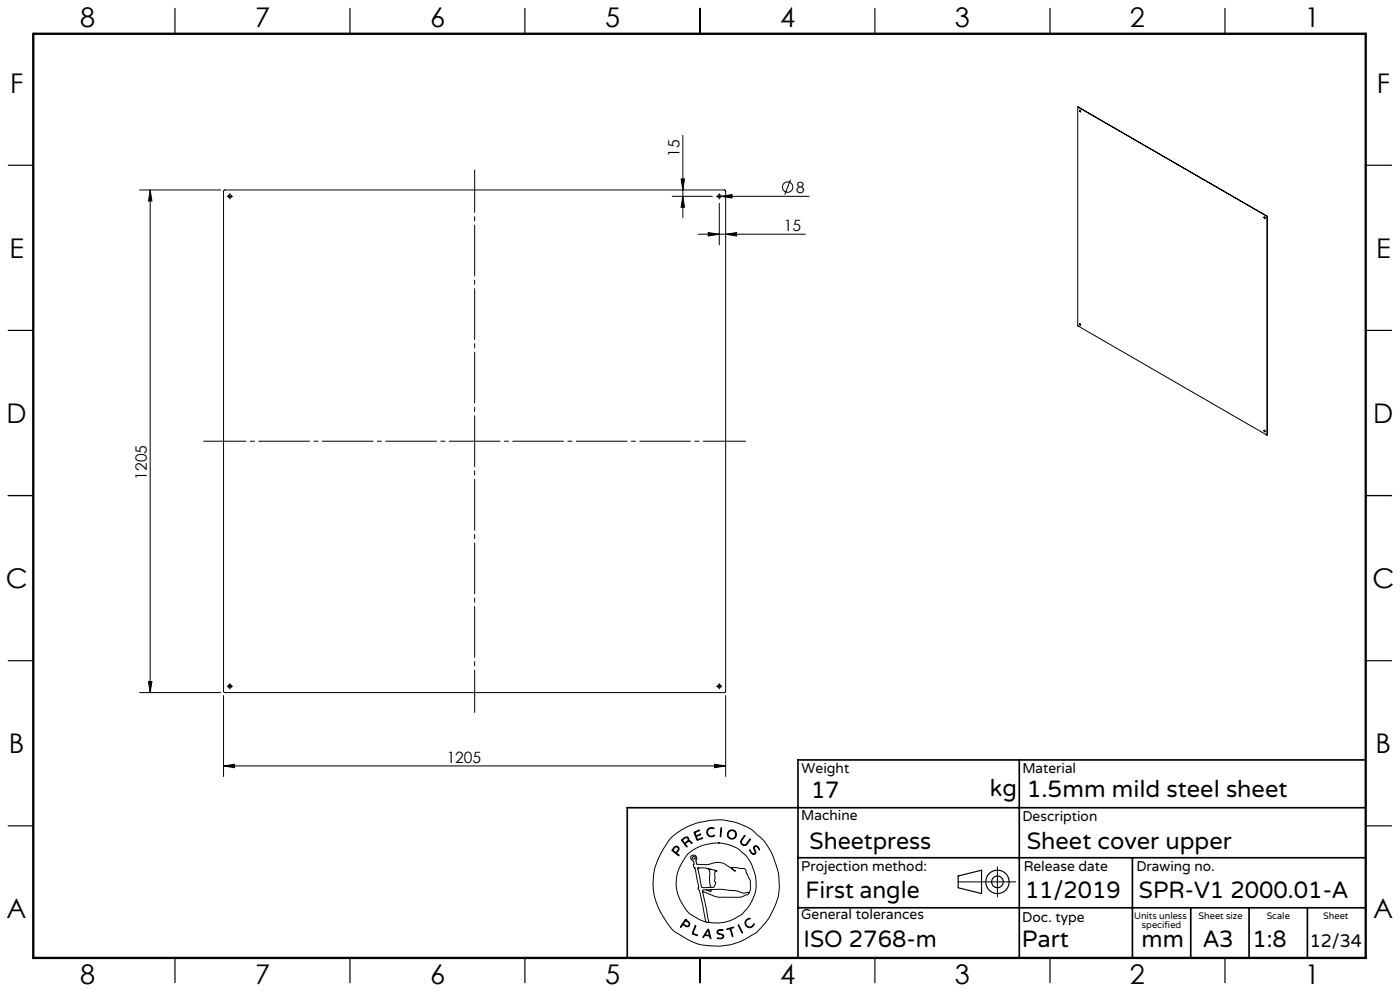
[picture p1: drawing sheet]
<svg xmlns="http://www.w3.org/2000/svg" width="420mm" height="297mm" viewBox="0 0 420 297" stroke-linecap="round" stroke-linejoin="round" font-family="sans-serif">
<g fill="none" stroke="#000" stroke-width=".3">
<path d="M323.5 32.1l-.1 65.5 56.6 32.8 .1-65.4M323.5 32.1l56.5 32.7M323.5 32.1h-.1M323.5 32.1h.1M323.5 32.1l56.5 32.6M323.9 33.1l.3 .4M41.9 56.9h24.3M45 56.9l.6 3.4h-1zM45 56.9v150.7M67.2 57h150.4v150.5h-150.4zM68.2 58.8h.1M68.7 58.8h.6"/>
<path d="M69 58v.2M69 58.5v.7M69 59.5v.2M69.6 58.8h.2M201.7 58.8h12M204.3 53.6h1.1l-.5 3.3zM204.9 40.6v24.6M204.9 58.8l.5 3.3h-1.1zM215 58.8h.2M215.3 58.8h27.4M215.8 58v.2M215.8 58.5v.7"/>
<path d="M215.8 59.5v.2M216.3 58.8l3.3-.5v1zM237.2 53.9l-1.8 4.4M209.4 70.2h32.2M212.5 69.7l3.3 .5-3.3 .5zM215.8 60.9v12.5M217.7 70.2l3.3-.5v1zM379.3 65l.3 .5M380 64.8l.1 .2M380 64.7l.2 .3M380 64.7v.1M380.2 65h-.1"/>
<path d="M380.2 65v65.2M323.9 97l.3 .4M379.2 129l.3 .1v.3zM379.3 128.9l.3 .5M380.2 130.2v.1M380.2 130.2l-.1 .1M41.9 207.6h24.3M44.6 204.3h1l-.6 3.3zM67.1 208.5v24.2M68.2 205.7h.1M68.7 205.7h.6M69 204.9v.1"/>
<path d="M69 205.3v.7M69 206.3v.2M69.6 205.7h.2M215 205.7h.2M215.5 205.7h.6M215.8 204.9v.1M215.8 205.3v.7M215.8 206.3v.2M216.4 205.7h.2M217.7 208.5v24.2M67.1 229.5l3.3-.4v1zM67.1 229.5h150.6"/>
<path d="M214.4 229.1l3.3 .4-3.3 .6zM201.3 251.1l2.8-2.2 4.5-2.1 4.8-1 3.2-.1 3.7 .7 3.3 1.2 2 1.1 2.8 2.4 1.5 1.8 1.8 3.2 1.8 5.3 .3 3.5-.2 3-.8 2.8-1.7 3.7-1.8 2.5a16.5 16.5 0 0 1-6.7 5l-3.3 1.2-2.9 .4h-3.4l-2.9-.4-3.7-1.5-3.8-2.3-1.1-.9-1.2-1.6-2.3-3.7-1.2-2.8-.6-2.2-.3-3.1 .3-3.5 .9-3.2 2-4zM202 254.1l.7-.5 .6 .1 .4 .6-.1 .6a.64 .64 0 0 0-.3 1.1l.4 .5-1.7-1.2a.52 .52 0 0 1-.4-.5 .52 .52 0 0 1 .4-.6zM202.4 254l.4-.2 .5 .1 .2 .5-.2 .4a.73 .73 0 0 1-.7 .6 .73 .73 0 0 1-.7-.7zM204.5 251.6l1.1-.7h.6l.4 .3 .1 .8 .6 .2 .3 .5-.8-.5-.6 .2a.61 .61 0 0 0-.6 .5 .61 .61 0 0 0 .5 .7l-.1 .3-1.5-2zM204.8 251.7l.8-.6h.6l.2 .6-.5 .6a.52 .52 0 0 1-.6 .3 .52 .52 0 0 1-.4-.5zM208.2 249.4l1.7-.6-1 .5a.57 .57 0 0 0-.2 .9 .57 .57 0 0 0 .9 0l.6-.2-.8 .5a.46 .46 0 0 0-.5 .4 .46 .46 0 0 0 .3 .5l.1 .2 1.5-.5-1.7 .7zM212.3 248.5l.8-.5 1 .2 .1 .2-.9-.2-.7 .3-.3 .5v.7l.1 .4 .6 .4 1.3-.2a.53 .53 0 0 1-.3 .5 .53 .53 0 0 1-.5 0l-.9-.2-.4-.4-.2-1zM215.5 252.6l2.7 .4 3 1.2 2.3 1.9 .9 1.2 1.3 2.2 1.1 3.8-.1 3.5-.8 2.5a11.7 11.7 0 0 1-8.9 7.2l-2.6 .1-1.7-.2M215.5 252.6l-4.1 .6-3.4 1.5-2.1 1.8-2.1 3.5-.5 1.4-.4 2 .1 3 .9 2.9 2 3.4a9.1 9.1 0 0 0 4 2.9l1.9 .8M215.5 252.6h.1M216.3 248.1h.2v.6l-.2 1.9-.2 .2z"/>
<path d="M223.3 250.5l.1-.1 .1 .2-1.1 1.6 .2 .7 .7 .3a3.3 3.3 0 0 0 1.7-1.7v.2l-1 1.5-.4 .2-.7-.1-.6-.5-.1-.6zM224.9 254.7l.7 .9 .5 .3 .4-.3-.4-1.4 .2-.6h.9l.7 1-.1 .1-.9-1-.5 .1-.1 .4 .5 1.4-.6 .5-.9-.5zM299.2 259.8v9M205.6 275.6l-1.4 2-.1 .2h.2a.69 .69 0 0 1 .6-.6 .69 .69 0 0 1 .8 .4l.9 .1 .3-.9-1.3-1.2M205.6 275.6h.1M205.6 275.9l-.3 .5M205.7 275.9l1 .9-.1 .6-.6 .1a.7 .7 0 0 1-.9-.9l.2-.2M205.7 275.9h.1M208.5 277.5l.2-.1v.2l-.5 1.4a.56 .56 0 0 0-.2 .7 .56 .56 0 0 0 .7 .3l.5 .4-1.6-.6zM209.3 260.2l2.3-.1 3.1 .8 .4 .3a.35 .35 0 0 0-.5-.2 .35 .35 0 0 0-.1 .5v1.8l-.2 .7 .4 .8-.4 1-.5 .2h-2.6a.85 .85 0 0 1-.8-.2 .85 .85 0 0 1-.1-.9zM209.4 260.1h.1M210.8 267.2l1.9 9.2"/>
<path d="M210.8 267.2l3.7 1.5 1.3 .2h6.3l2.1-.8 .4-.3M211.8 276.4h.9M211.9 266.7h-1.1v.5M212.1 260.2a2.12 2.12 0 0 1 .8 2.7v1.9l.3 .9-.3 .2M212.3 278.6l.1-.1a4.3 4.3 0 0 1 .9 2.6v.2h-.2a.74 .74 0 0 0-.8-.8l-.2-.1a.82 .82 0 0 0-1.1 .6l-.1-.3zM212.3 278.9l.4 .9a.4 .4 0 0 1-.1 .6 .4 .4 0 0 1-.6-.2l-.4-.1zM212.4 278.9h.1M212.7 276.4h.1M213 260.6h.1M213.3 266.6l3.2-.1 4.2 .4 2.3 .8 1.1-.2a.3 .3 0 0 1 .4-.1 .3 .3 0 0 1 .1 .4M213.3 266.6v.6l-1.4-.5M213.3 266.6l-1.4 .1"/>
<path d="M215.3 278.9l.6-.3 1 .1v.2h-1.4l-.2 .6 .3 .2 1.4 .5 .1 .5-.2 .4-.6 .3-1.1-.2h1.1l.6-.5-.3-.5-1.4-.5-.1-.4zM218 278.4l2.1-.5-.8 .4 .5 2.4-.8-2.3-.8 .2zM221.5 277.2l1.2 2.2v.2zM221.5 277.1h.1M224 275.6l.7-.4 .3 .1-.8 .4-.4 .6v.6l.5 .7 .9 .2 .9-.9a.41 .41 0 0 1 .1 .5 .41 .41 0 0 1-.4 .2l-1 .5-.9-.5-.4-1.1zM224.6 267.8l.5-1.4v-2.3l-1.7-3.8-3.9-.3 .3 .5 .8 .6h-.1l-3.1-2.2-1.7-.5-3.6 .7-3-.1-.3-.9 .3-.8-.3-.7-.6-.3-.7 .1-.3 .4v.4l1 1.1-.1 1.4 .4 .5 1.1 5.4-.2 .8 .4 .4 .3 1.1 1.7 8.5M287.4 264.3h17.3"/>
<circle cx="324" cy="33.4" r=".23"/>
<circle cx="69" cy="58.8" r=".49"/>
<circle cx="215.8" cy="58.8" r=".49"/>
<circle cx="236.3" cy="56.1" r="1.55"/>
<circle cx="379.4" cy="65.3" r=".23"/>
<circle cx="324" cy="97.3" r=".23"/>
<circle cx="69" cy="205.7" r=".49"/>
<circle cx="215.8" cy="205.7" r=".49"/>
<circle cx="208.1" cy="257.1" r=".44"/>
<circle cx="219.5" cy="250.1" r="1.17"/>
<circle cx="219.6" cy="250.1" r="1.38"/>
</g>
<g fill="none" stroke="#000" stroke-width=".35">
<path d="M52.5 2.5v7.5M105 2.5v7.5M157.5 2.5v7.5M210 2.5v7.5M262.5 2.5v7.5M315 2.5v7.5M367.5 2.5v7.5M2.5 49.5h7.5M410 49.5h7.5M2.5 99h7.5M410 99h7.5M2.5 148.5h7.5"/>
<path d="M410 148.5h7.5M2.5 198h7.5M410 198h7.5M2.5 247.5h7.5M410 247.5h7.5M287.4 262.5l7.1-1.7v7l-7.1-1.7zM52.5 287v7.5M105 287v7.5M157.5 287v7.5M210 287v7.5M262.5 287v7.5M315 287v7.5"/>
<path d="M367.5 287v7.5"/>
<circle cx="299.2" cy="264.3" r="3.5"/>
<circle cx="299.2" cy="264.3" r="1.75"/>
</g>
<path d="M61.1 132.2h162.6M142.4 213.5v-162.6" fill="none" stroke="#000" stroke-width=".3" stroke-dasharray="15.2 1.3 1.3 1.3" stroke-dashoffset="2.5"/>
<path d="M305.8 227.7v59.2M409.7 227.7h-170.3v59.2M239.4 257.1h170.3M339.7 257.1v29.9M409.7 242.1h-221.5v45M239.4 272.1h170.3M357.2 272.1v14.8M374.7 272.1v14.8M392.2 272.1v14.8" fill="none" stroke="#000" stroke-width=".5"/>
<path d="M10 10.1h399.7v277h-399.7z" fill="none" stroke="#000" stroke-width=".7"/>
<g fill="#000">
<path d="M216.3 58.8l3.3-.5v1z"/>
<path d="M45 56.9l.6 3.4h-1zM44.6 204.3h1l-.6 3.3z"/>
<path d="M204.9 58.8l.5 3.3h-1.1zM204.3 53.6h1.1l-.5 3.3z"/>
<path d="M212.5 69.7l3.3 .5-3.3 .5zM217.7 70.2l3.3-.5v1zM67.1 229.5l3.3-.4v1zM214.4 229.1l3.3 .4-3.3 .6z"/>
</g>
<g font-size="8.1">
<text x="24" y="8">8</text>
<text x="76.5" y="8">7</text>
<text x="129" y="8">6</text>
<text x="181.5" y="8">5</text>
<text x="234" y="8">4</text>
<text x="286.5" y="8">3</text>
<text x="339" y="8">2</text>
<text x="391.5" y="8">1</text>
<text x="3" y="27.7">F</text>
<text x="413" y="27.7">F</text>
<text x="2.8" y="77.2">E</text>
<text x="412.8" y="77.2">E</text>
<text x="2" y="126.7">D</text>
<text x="412" y="126.7">D</text>
<text x="1.7" y="176.2">C</text>
<text x="411.7" y="176.2">C</text>
<text x="2.7" y="225.7">B</text>
<text x="412.7" y="225.7">B</text>
<text x="2" y="275.2">A</text>
<text x="412" y="275.2">A</text>
<text x="24" y="295">8</text>
<text x="76.5" y="295">7</text>
<text x="129" y="295">6</text>
<text x="181.5" y="295">5</text>
<text x="234" y="295">4</text>
<text x="286.5" y="295">3</text>
<text x="339" y="295">2</text>
<text x="391.5" y="295">1</text>
</g>
<g font-size="7.1">
<text x="243.3" y="239.1">17</text>
<text x="297" y="238.5">kg</text>
<text x="308" y="239">1.5mm mild steel sheet</text>
<text x="242.9" y="254.4">Sheetpress</text>
<text x="308" y="254.4">Sheet cover upper</text>
<text x="241.6" y="269.2">First angle</text>
<text x="307.5" y="269.2">11/2019</text>
<text x="341.7" y="269.2">SPR-V1 2000.01-A</text>
<text x="241.1" y="283.7">ISO 2768-m</text>
<text x="306.6" y="283.9">Part</text>
<text x="342.5" y="283.9">mm</text>
<text x="360.9" y="283.9">A3</text>
<text x="375.7" y="283.9">1:8</text>
</g>
<text font-size="5.4" x="392.9" y="283.8">12/34</text>
<g font-size="4.7">
<text x="203.9" y="47" transform="rotate(-90 203.9 47)">15</text>
<text x="238.9" y="57.8">8</text>
<text x="235.1" y="69.2">15</text>
<text x="44.1" y="143.7" transform="rotate(-90 44.1 143.7)">1205</text>
<text x="134" y="228.5">1205</text>
</g>
<g font-size="4.2">
<text x="240.5" y="231.7">Weight</text>
<text x="306.7" y="231.7">Material</text>
<text x="240.4" y="245.9">Machine</text>
<text x="306.7" y="246.1">Description</text>
<text x="240.4" y="261.1">Projection method:</text>
<text x="307.1" y="261">Release date</text>
<text x="340.9" y="261">Drawing no.</text>
<text x="240.4" y="275.6">General tolerances</text>
<text x="306.7" y="276.3">Doc. type</text>
</g>
<g font-size="2.8">
<text x="340.2" y="275.3">Units unless</text>
<text x="359.6" y="275.3">Sheet size</text>
<text x="380" y="275.3">Scale</text>
<text x="396.9" y="275.3">Sheet</text>
<text x="342.6" y="278.2">specified</text>
</g>
</svg>
